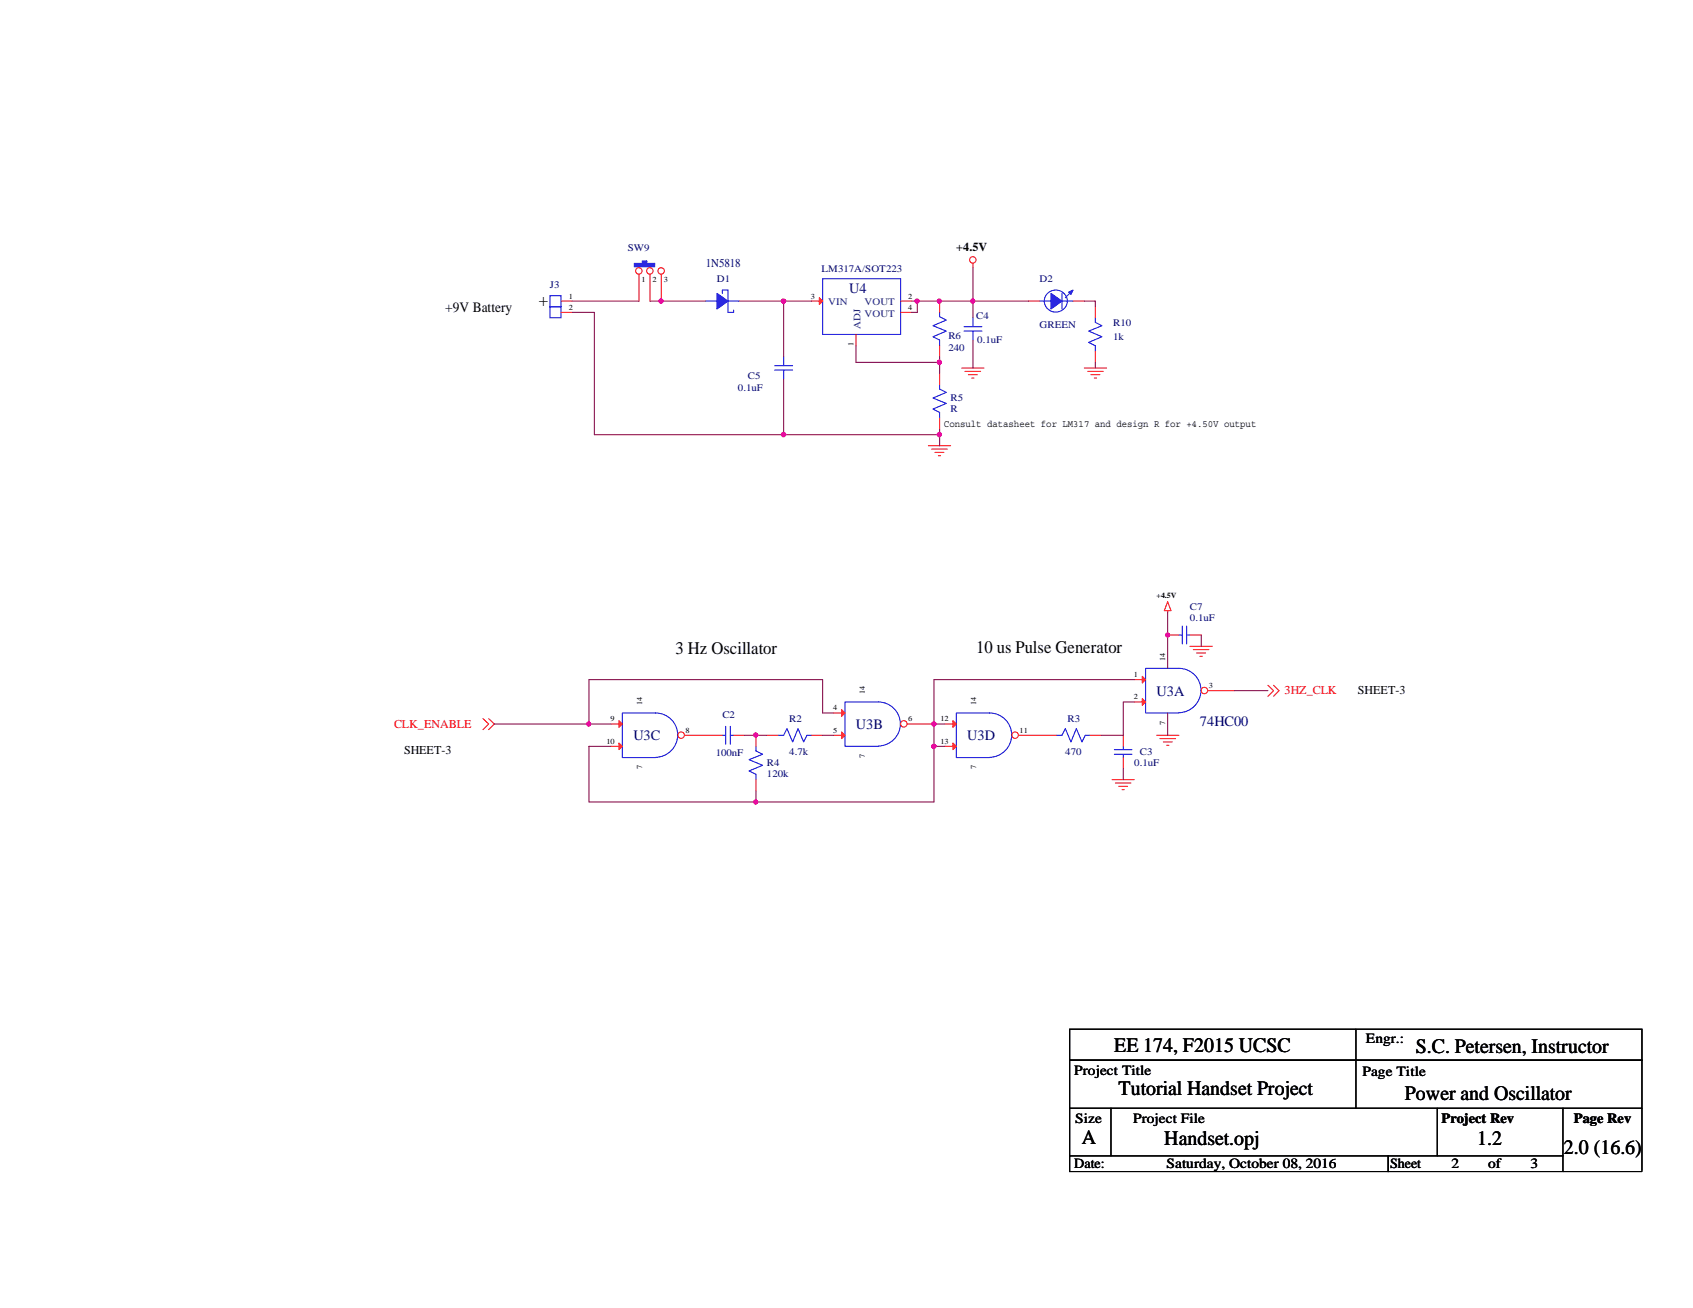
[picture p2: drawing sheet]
<svg xmlns="http://www.w3.org/2000/svg" width="279mm" height="216mm" viewBox="0 0 279 216" stroke-linecap="round" stroke-linejoin="round" font-family="sans-serif">
<g fill="none" stroke="#f00" stroke-width=".17">
<path d="M92.6 49.7h1.8M92.6 51.6h1.8M160.6 43.5v.7M169.8 49.7h1.8M177.1 49.7h1.8M153.2 73.6h3.7M153.8 74.1h2.5M154.3 74.7h1.5M154.9 75.2h.3M158.7 60.7h3.7M159.3 61.3h2.5M159.8 61.8h1.5"/>
<path d="M160.4 62.4h.3M178.9 60.7h3.7M179.5 61.3h2.6M180 61.8h1.5M180.6 62.4h.4M192.7 99.3l.6 1.5h-1.1zM79.7 118.6l.9 .9-.9 .9M80.6 118.6l1 .9-1 .9M156 119.5h1.8M192.7 100.8v.3M196.4 106.7h3.7M196.9 107.2h2.6"/>
<path d="M197.5 107.8h1.5M198 108.3h.4M209.3 113.1l.9 .9-.9 .9M210.2 113.1l.9 .9-.9 .9M117.4 121.4h1.8M121.1 121.4h1.8M124.8 128.7v1.9M124.8 121.4v1.8M156 123.2h1.8M172.5 121.4h1.8M179.9 121.4h1.8M183.5 128.7h3.7"/>
<path d="M184.1 129.2h2.5M184.6 129.8h1.5M185.2 130.3h.3M190.9 121.4h3.7M191.4 121.9h2.6M192 122.5h1.5M192.5 123h.4"/>
<circle cx="160.5" cy="42.9" r=".54"/>
</g>
<path d="M176.5 169.9h94.5v5.1h-94.5zM176.5 175h94.5v7.9h-94.5zM223.8 169.9v13M176.5 182.9v7.9M176.5 190.8h52.6v2.6h-52.6zM183.3 182.9v7.9M229.1 190.8h28.8v2.6h-28.8zM237.2 182.9v7.9M257.9 182.9v7.9M257.9 193.4h13.1M271 182.9v10.3" fill="none" stroke="#000" stroke-width=".17"/>
<g fill="none" stroke="#00f" stroke-width=".17">
<path d="M90.8 48.8h1.8v1.8h-1.8zM90.8 50.6h1.8v1.9h-1.8zM171.6 49.7h1.8M175.3 48.4v2.6M175.3 49.7h1.8M176.9 48l-1.1 1.1M119.8 119.9v3M120.5 119.9v3M119.2 121.4h.6M120.5 121.4h.6M124.8 123.2v.8l1.1 .5-2.3 .9 2.3 .9-2.3 1 1.2 .5v.9M163.3 125a3.7 3.7 0 0 0 3.7-3.6 3.6 3.6 0 0 0-3.7-3.7h-5.5v7.4h5.5"/>
<path d="M174.3 121.4h1l.5-1.1 .9 2.2 .9-2.2 1 2.2 .5-1.1h.8"/>
<circle cx="174.3" cy="49.7" r="1.86"/>
</g>
<g fill="#00f" stroke="#00f" stroke-width=".17">
<path d="M173.4 48.4l1.9 1.3-1.9 1.3z" fill-rule="evenodd"/>
<path d="M176.4 48.2l.7-.3-.4 .7z" fill-rule="evenodd"/>
</g>
<g fill="#f00" stroke="#f00" stroke-width=".17">
<path d="M157.3 119l.5 .5-.5 .6z"/>
<path d="M157.3 122.6l.5 .6-.5 .5z"/>
</g>
<circle cx="167.5" cy="121.3" r=".54" fill="#fff" stroke="#f00" stroke-width=".17"/>
<path d="M161.5 117.7h.1M161.5 125.1h.1M168.1 121.4h4.4" fill="none" stroke="#f00" stroke-width=".17"/>
<g fill="#00f" stroke="#00f" stroke-width=".17">
<path d="M104.7 43.5v.5h3.3v-.5z" fill-rule="evenodd"/>
<path d="M106 43.1v.4h.7v-.4z" fill-rule="evenodd"/>
</g>
<circle cx="105.4" cy="44.7" r=".54" fill="#fff" stroke="#f00" stroke-width=".17"/>
<path d="M105.5 45.3v4.4" fill="none" stroke="#f00" stroke-width=".17"/>
<circle cx="107.2" cy="44.7" r=".54" fill="#fff" stroke="#f00" stroke-width=".17"/>
<path d="M107.3 45.3v4.4" fill="none" stroke="#f00" stroke-width=".17"/>
<circle cx="109.1" cy="44.7" r=".54" fill="#fff" stroke="#f00" stroke-width=".17"/>
<path d="M109.1 45.3v4.4M129.3 58.9h.1M180.8 58v1.8M180.8 50.6v1.9M129.3 62.6h.1M137.6 117.7h1.8M126.6 121.4h1.8M133.9 121.4h1.9M137.6 121.4h1.8" fill="none" stroke="#f00" stroke-width=".17"/>
<path d="M129.3 58.9v1.5M180.8 52.5v.7l1.1 .6-2.2 .9 2.2 .9-2.2 .9 1.1 .6v.9M127.8 61.1h3M127.8 60.4h3M129.3 61.1v1.5M128.4 121.4h.9l.6-1.1 .9 2.2 .9-2.2 .9 2.2 .6-1.1h.7M144.9 123.1a3.6 3.6 0 0 0 3.7-3.6 3.6 3.6 0 0 0-3.7-3.6h-5.5v7.3h5.5" fill="none" stroke="#00f" stroke-width=".17"/>
<g fill="#f00" stroke="#f00" stroke-width=".17">
<path d="M138.9 117.1l.5 .6-.5 .5z"/>
<path d="M138.9 120.8l.5 .6-.5 .5z"/>
</g>
<circle cx="149.2" cy="119.5" r=".54" fill="#fff" stroke="#f00" stroke-width=".17"/>
<path d="M116.5 49.7h.1M122 49.7h.1M160.6 52.5h.1M160.6 56.1h.1M143.1 115.9h.1M149.7 119.5h4.4M187.2 112.2h1.9M187.2 115.9h1.9M143.1 123.2h.1M185.4 125.1v1.8M185.4 121.4v1.8" fill="none" stroke="#f00" stroke-width=".17"/>
<path d="M116.5 49.7h1.8M119.2 48.4v-.5h.9v3.7h1v-.4M120.1 49.7h1.9M159.1 54.7h3M159.1 53.9h3M160.6 52.5v1.4M160.6 54.7v1.4M194.6 117.6a3.7 3.7 0 0 0 3.6-3.6 3.6 3.6 0 0 0-3.6-3.7h-5.5v7.4h5.5M183.9 123.7h2.9M183.9 124.5h2.9M185.4 124.5v.6M185.4 123.2v.5" fill="none" stroke="#00f" stroke-width=".17"/>
<path d="M118.3 48.4l1.8 1.3-1.8 1.3z" fill-rule="evenodd" fill="#00f" stroke="#00f" stroke-width=".17"/>
<g fill="#f00" stroke="#f00" stroke-width=".17">
<path d="M188.5 111.6l.6 .6-.6 .5z"/>
<path d="M188.5 115.3l.6 .6-.6 .5z"/>
</g>
<circle cx="198.8" cy="114" r=".54" fill="#fff" stroke="#f00" stroke-width=".17"/>
<path d="M100.8 119.5h1.9M192.7 110.3h.1M192.7 117.7h.1M192.7 104.8h1.9M196.4 104.8h1.8M199.3 114h4.5M100.8 123.2h1.9" fill="none" stroke="#f00" stroke-width=".17"/>
<path d="M194.6 104.8h.5M195.1 103.3v3M195.8 104.8h.6M195.8 103.3v3M108.2 125a3.7 3.7 0 0 0 3.6-3.6 3.6 3.6 0 0 0-3.6-3.7h-5.5v7.4h5.5" fill="none" stroke="#00f" stroke-width=".17"/>
<g fill="#f00" stroke="#f00" stroke-width=".17">
<path d="M102.2 119l.5 .5-.5 .6z"/>
<path d="M102.2 122.6l.5 .6-.5 .5z"/>
</g>
<circle cx="112.4" cy="121.3" r=".54" fill="#fff" stroke="#f00" stroke-width=".17"/>
<path d="M133.9 49.7h1.9M141.3 55.2v1.9M148.6 49.7h1.9M148.6 51.6h1.9M155.1 57.1v1.8M155.1 49.7v1.9M155.1 69v1.8M155.1 61.6v1.9M106.4 117.7h.1M106.4 125.1h.1M113 121.4h4.4" fill="none" stroke="#f00" stroke-width=".17"/>
<path d="M135.8 46h12.8v9.2h-12.8zM155.1 51.6v.7l1.1 .5-2.2 1 2.2 .9-2.2 .9 1.1 .5v1M155.1 63.5v.7l1.1 .6-2.2 .9 2.2 .9-2.2 .9 1.1 .6v.9" fill="none" stroke="#00f" stroke-width=".17"/>
<path d="M135.2 49.1l.6 .6-.6 .5z" fill="#f00" stroke="#f00" stroke-width=".17"/>
<g fill="none" stroke="#800040" stroke-width=".17">
<path d="M94.4 51.6h3.7v20.2h31.2M94.4 49.7h11.1M107.3 49.7h9.2M122 49.7h7.3M129.3 49.7h4.6M129.3 49.7v9.2M141.3 57.1v2.7h13.8M150.5 49.7h.9M151.4 49.7v1.9h-.9M151.4 49.7h9.2M155.1 58.9v.9M155.1 59.8v1.8"/>
<path d="M160.6 56.1v4.6M160.6 49.7v2.8M160.6 44.2v5.5M160.6 49.7h9.2M178.9 49.7h1.9v.9M180.8 59.8v.9M129.3 71.8h25.8M129.3 62.6v9.2M155.1 71.8v1.8M155.1 70.8v1M81.6 119.5h15.6M97.2 119.5h3.6"/>
<path d="M137.6 117.7h-1.8v-5.5h-38.6v7.3M154.1 119.5v3.7M187.2 115.9h-1.8v5.5h-3.7M187.2 112.2h-33.1v7.3h1.9M192.7 101.1v9.2M192.7 117.7v3.7M198.2 104.8v1.9M203.8 114h5.5M100.8 123.2h-3.6v9.2h27.6M122.9 121.4h3.7M124.8 130.6v1.8M135.8 121.4h1.8"/>
<path d="M154.1 123.2h1.9M154.1 123.2v9.2h-29.3M185.4 126.9v1.8"/>
</g>
<g fill="#f0f" stroke="#f0f" stroke-width=".17">
<circle cx="155" cy="71.7" r=".35"/>
<circle cx="129.3" cy="71.7" r=".37"/>
<circle cx="109.1" cy="49.7" r=".34"/>
<circle cx="160.5" cy="49.7" r=".34"/>
<circle cx="124.7" cy="121.3" r=".34"/>
<circle cx="154.1" cy="119.5" r=".36"/>
<circle cx="124.7" cy="132.4" r=".34"/>
<circle cx="154.1" cy="123.2" r=".36"/>
<circle cx="192.7" cy="104.8" r=".34"/>
<circle cx="97.2" cy="119.5" r=".34"/>
<circle cx="155" cy="59.8" r=".35"/>
<circle cx="129.3" cy="49.7" r=".36"/>
<circle cx="151.3" cy="49.7" r=".34"/>
<circle cx="155" cy="49.7" r=".34"/>
</g>
<g font-size="3.4">
<text x="183.9" y="173.6">EE 174, F2015 UCSC</text>
<text x="233.7" y="173.8">S.C. Petersen, Instructor</text>
<text x="184.6" y="180.8">Tutorial Handset Project</text>
<text x="231.9" y="181.5">Power and Oscillator</text>
<text x="178.6" y="188.8">A</text>
<text x="192.2" y="189">Handset.opj</text>
<text x="243.8" y="189">1.2</text>
<text x="258.1" y="190.5">2.0 (16.6)</text>
</g>
<g font-size="2.9">
<text x="88.9" y="50.5">+</text>
<text x="111.5" y="107.9">3 Hz Oscillator</text>
<text x="161.1" y="107.8">10 us Pulse Generator</text>
</g>
<text font-size="2.4" x="73.5" y="51.5">+9V Battery</text>
<g font-size="2.4" fill="#000080">
<text x="140.2" y="48.3">U4</text>
<text x="190.9" y="114.8">U3A</text>
<text x="198" y="119.8">74HC00</text>
<text x="104.5" y="122.2">U3C</text>
<text x="141.3" y="120.4">U3B</text>
<text x="159.6" y="122.2">U3D</text>
</g>
<g font-size="2.3">
<text x="225.4" y="172.1">Engr.:</text>
<text x="177.3" y="177.5">Project Title</text>
<text x="224.9" y="177.6">Page Title</text>
<text x="177.5" y="185.3">Size</text>
<text x="187" y="185.3">Project File</text>
<text x="237.9" y="185.4">Project Rev</text>
<text x="259.8" y="185.4">Page Rev</text>
<text x="177.3" y="192.9">Date:</text>
<text x="192.5" y="192.9">Saturday, October 08, 2016</text>
<text x="229.4" y="192.9">Sheet</text>
<text x="239.6" y="192.9">2</text>
<text x="245.6" y="192.9">of</text>
<text x="252.6" y="192.9">3</text>
</g>
<g font-size="2">
<text x="157.8" y="41.4">+4.5V</text>
<text x="224.1" y="114.5">SHEET-3</text>
<text x="66.7" y="124.4">SHEET-3</text>
</g>
<text font-size="2" fill="#000080" x="116.5" y="44.2">1N5818</text>
<g font-size="2" fill="#f00">
<text x="212" y="114.5">3HZ_CLK</text>
<text x="65" y="120.2">CLK_ENABLE</text>
</g>
<g font-size="1.7" fill="#000080">
<text x="103.6" y="41.4">SW9</text>
<text x="90.8" y="47.5">J3</text>
<text x="118.3" y="46.6">D1</text>
<text x="135.6" y="44.9">LM317A/SOT223</text>
<text x="171.6" y="46.6">D2</text>
<text x="161.1" y="52.6">C4</text>
<text x="183.7" y="53.9">R10</text>
<text x="156.5" y="55.9">R6</text>
<text x="156.5" y="58">240</text>
<text x="161.3" y="56.6">0.1uF</text>
<text x="171.6" y="54.1">GREEN</text>
<text x="183.7" y="56.1">1k</text>
<text x="121.8" y="64.6">0.1uF</text>
<text x="123.4" y="62.5">C5</text>
<text x="156.9" y="66.2">R5</text>
<text x="156.9" y="68">R</text>
<text x="196.4" y="100.8">C7</text>
<text x="196.4" y="102.6">0.1uF</text>
<text x="119.2" y="118.6">C2</text>
<text x="130.3" y="119.1">R2</text>
<text x="176.2" y="119.1">R3</text>
<text x="118.1" y="124.8">100nF</text>
<text x="130.3" y="124.6">4.7k</text>
<text x="175.8" y="124.6">470</text>
<text x="188.1" y="124.6">C3</text>
<text x="126.6" y="126.5">R4</text>
<text x="126.6" y="128.3">120k</text>
<text x="187.2" y="126.5">0.1uF</text>
</g>
<g font-size="1.7" fill="#004080">
<text x="136.7" y="50.4">VIN</text>
<text x="142.7" y="50.4">VOUT</text>
<text x="142.7" y="52.3">VOUT</text>
<text x="142" y="54.3" transform="rotate(-90 142 54.3)">ADJ</text>
</g>
<text font-size="1.7" x="155.8" y="70.5">Consult datasheet for LM317 and design R for +4.50V output</text>
<g font-size="1.3">
<text x="105.9" y="46.6">1</text>
<text x="107.7" y="46.6">2</text>
<text x="109.6" y="46.6">3</text>
<text x="93.9" y="49.3">1</text>
<text x="93.9" y="51.1">2</text>
<text x="133.8" y="49.3">3</text>
<text x="149.9" y="49.3">2</text>
<text x="149.9" y="51.1">4</text>
<text x="140.8" y="57.1" transform="rotate(-90 140.8 57.1)">1</text>
<text x="190.9" y="98.7">+4.5V</text>
<text x="187.1" y="111.8">1</text>
<text x="192.3" y="109.1" transform="rotate(-90 192.3 109.1)">14</text>
<text x="199.5" y="113.6">3</text>
<text x="100.8" y="119.1">9</text>
<text x="106" y="116.4" transform="rotate(-90 106 116.4)">14</text>
<text x="137.5" y="117.3">4</text>
<text x="142.7" y="114.6" transform="rotate(-90 142.7 114.6)">14</text>
<text x="149.9" y="119.1">6</text>
<text x="155.2" y="119.1">12</text>
<text x="161.1" y="116.4" transform="rotate(-90 161.1 116.4)">14</text>
<text x="187.1" y="115.4">2</text>
<text x="192.3" y="119.6" transform="rotate(-90 192.3 119.6)">7</text>
<text x="100.1" y="122.8">10</text>
<text x="113.2" y="120.9">8</text>
<text x="137.5" y="120.9">5</text>
<text x="142.7" y="125.1" transform="rotate(-90 142.7 125.1)">7</text>
<text x="155.2" y="122.8">13</text>
<text x="168.3" y="120.9">11</text>
<text x="106" y="127" transform="rotate(-90 106 127)">7</text>
<text x="161.1" y="127" transform="rotate(-90 161.1 127)">7</text>
</g>
</svg>
